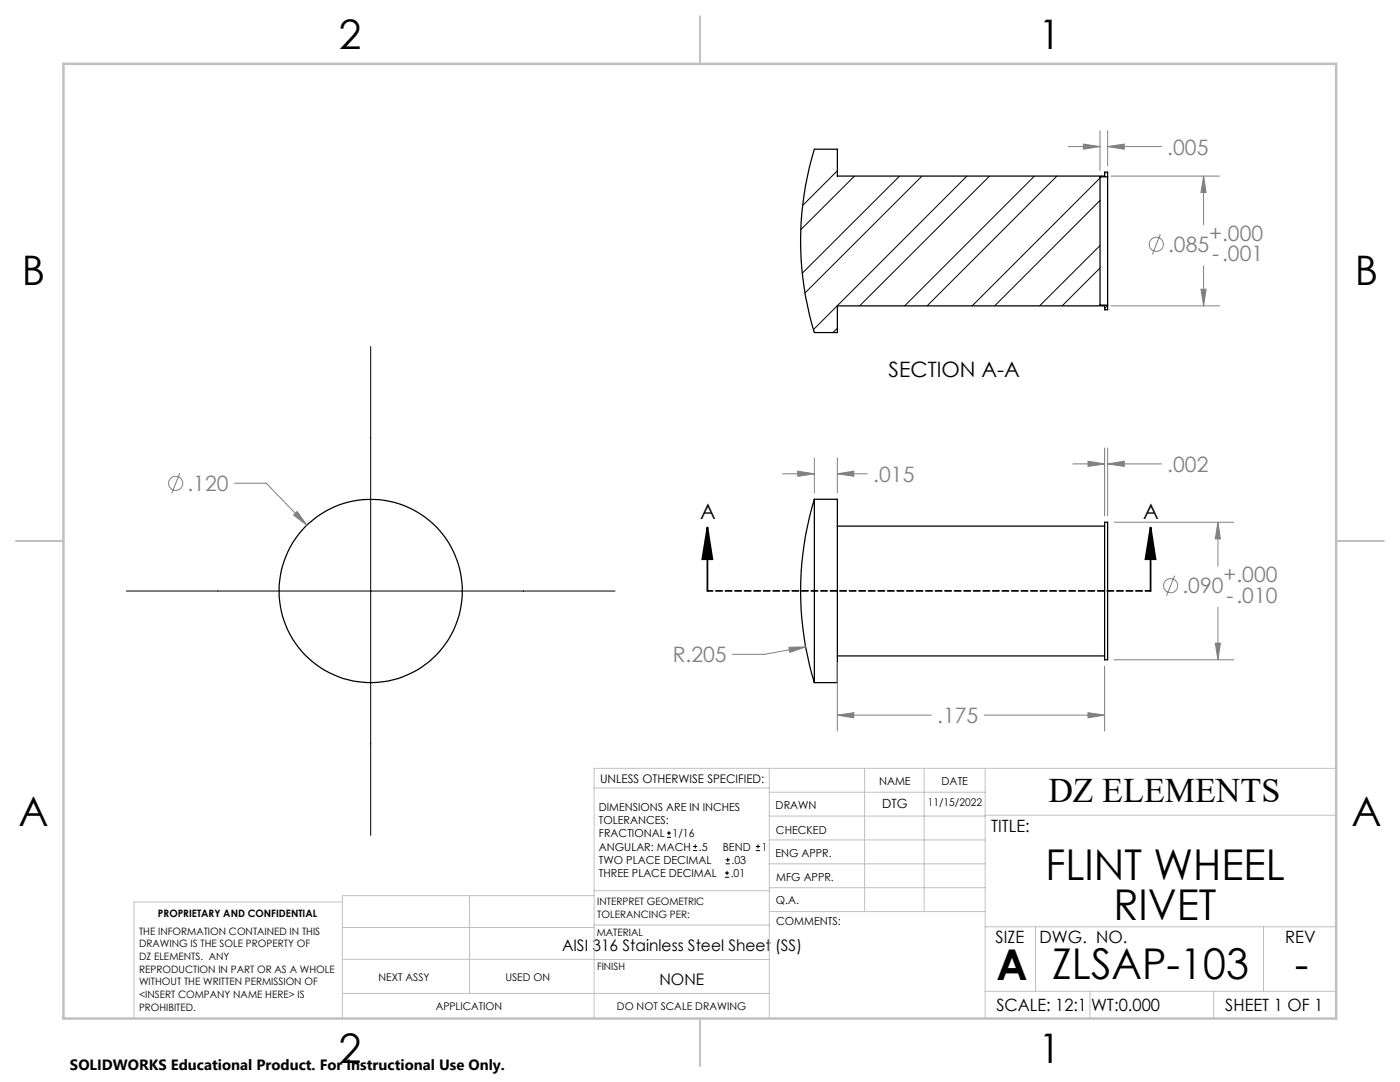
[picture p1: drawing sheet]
<svg xmlns="http://www.w3.org/2000/svg" width="279mm" height="216mm" viewBox="0 0 279 216" stroke-linecap="round" stroke-linejoin="round" font-family="sans-serif">
<g fill="none" stroke="#000" stroke-width=".25">
<path d="M221.1 35.3v-.9h-.6v.7h-53.4v-5.3h-4.6a62.2 62.2 0 0 0 0 36.6h4.6v-5.4h53.4v.8h.6v-.9M221.1 35.3v25.6M221.1 35.3h-1.6v25.6h1.6M162.5 99.6a62.2 62.2 0 0 0 0 36.6M162.5 99.6h4.6v36.6h-4.6M162.5 99.6v36.6M167.1 105h53.4M220.5 104.2h.6v27.5h-.6zM167.1 130.9h53.4"/>
<circle cx="74" cy="117.9" r="18.3"/>
</g>
<g fill="none" stroke="#000" stroke-width=".2">
<path d="M167.1 34.1l-6.9 6.9M170.5 35.1l-10.7 10.7M179.5 35.1l-19.4 19.4M184 35.1l-23.3 23.4M193 35.1l-30.7 30.7M197.5 35.1l-25.9 25.9M206.4 35.1l-25.8 25.9M210.9 35.1l-25.9 25.9M219.5 35.5l-25.5 25.5M219.9 35.1l-.1 .2M220.7 34.4l-.2 .2M219.5 49l-12 12"/>
<path d="M219.5 40l-21 21M219.5 53.5l-7.5 7.5M74 69.1v97.6M167.1 65.5l-.9 .9M221.1 60.9l-.6 .7M25.2 117.9h97.5M133.1 167.1h.8M133.1 166.2h.8M133.5 165.8v.9M138.3 169.7h.8M138.3 168.9h.8M138.7 168.5v.8"/>
<path d="M144.7 175h.8M144.7 174.2h.8M144.8 172.4h.9M144.8 171.6h.9M145.1 173.8v.8M145.2 171.1v.9M150.8 169.7h.9M150.8 168.9h.9M151.3 168.5v.8"/>
</g>
<g fill="none" stroke="#808080" stroke-width=".2">
<path d="M213.2 29.2h6.3M216.2 28.8l3.3 .4-3.3 .6zM219.5 26.1v7.9M221.1 29.2l3.3-.4v1zM221.1 26.1v7M221.1 29.2h10.7M221.7 35.1h21.7M240.2 35.1l.5 3.3h-1zM240.2 35.1v9.7M231.6 46.7l-1.6 4.1M239.7 57.7h1l-.5 3.3zM240.2 53.1v7.9"/>
<path d="M221.7 61h21.7M35.9 94.4l-1.6 4.1M46.8 96.4h6.3l8.1 8.4M156.2 94.5h6.3M159.2 94l3.3 .5-3.3 .5zM162.5 91.4v7M167.1 94.5l3.3-.5v1zM167.1 91.4v7M167.1 94.5h6M214.1 92.6h6.4M217.1 92l3.4 .6-3.4 .5zM220.5 89.4v13.5"/>
<path d="M221.1 92.6l3.3-.6v1.1zM221.1 89.4v13.5M221.1 92.6h10.7M58.6 102.8l.7-.7 1.9 2.7zM222.3 104.2h23.9M234.4 114.9l-1.6 4M243.1 104.2l.5 3.3h-1.1zM243.1 104.2v8.8M157.4 129.2l3.4-.1-3.2 1.1zM160.8 129.1l-8.3 1.5h-6.3M167.1 132.2v13.7M220.5 132.9v13"/>
<path d="M222.3 131.7h23.9M242.5 128.3h1.1l-.5 3.4zM243.1 121.2v10.5M167.1 142.7l3.3-.5v1zM167.1 142.7h18.7M196.4 142.7h24.1M217.1 142.2l3.4 .5-3.4 .5z"/>
<circle cx="230.8" cy="48.8" r="1.41"/>
<circle cx="35.1" cy="96.4" r="1.42"/>
<circle cx="233.6" cy="116.9" r="1.41"/>
</g>
<path d="M141.2 105.2l1 6.4h-2zM141.2 105.2v12.7M229.6 105.2l1 6.4h-2zM229.6 105.2v12.7" fill="none" stroke="#000" stroke-width=".35"/>
<path d="M229.6 117.9h-88.4" fill="none" stroke="#000" stroke-width=".35" stroke-dasharray="1.3 .6" stroke-dashoffset=".2"/>
<g fill="none" stroke="#c0c0c0" stroke-width=".2">
<path d="M118.6 157.2h34.9M153.5 153.3v49.9M153.5 158.1h43.1M172.5 153.3v28.6M184.4 153.3v28.6M196.6 153.3v49.9M266.7 153.3h-148.1v49.9M68.3 180h-41.6v23.2M93.7 178.7v19.5M118.6 178.7h-50.3v24.5M118.6 177.7h35M153.5 167.6h43.1"/>
<path d="M153.5 162.8h43.1M153.5 172.4h43.1M153.5 177.1h43.1M196.6 162.7h70.1M68.3 198.2h85.2M68.3 191.4l85.2 .1M68.3 185.1h50.3M118.6 184.6h35M153.6 181.9h43M196.6 197.8h70.1M196.6 184.9h70.1M206.7 184.9v12.9"/>
<path d="M217.5 197.8v5.4M242.2 197.8v5.4M252.2 184.9v12.9"/>
</g>
<path d="M139.7 3.2v9.5M3.1 107.9h9.6M266.7 107.9h9.5M139.7 203.2v9.6" fill="none" stroke="#c0c0c0" stroke-width=".25"/>
<path d="M12.7 12.7h254v190.5h-254z" fill="none" stroke="#c0c0c0" stroke-width=".5"/>
<path d="M229.6 105.2l1 6.4h-2zM141.2 105.2l1 6.4h-2z" fill="#000"/>
<path d="M59.3 102.1l-.7 .7 2.6 2zM157.4 129.2l.2 1 3.2-1.1zM167.1 142.7l3.3-.5v1zM217.1 142.2l3.4 .5-3.4 .5zM243.1 104.2l.5 3.3h-1.1zM242.5 128.3h1.1l-.5 3.4zM221.1 92.6l3.3-.6v1.1zM217.1 92l3.4 .6-3.4 .5zM167.1 94.5l3.3-.5v1zM159.2 94l3.3 .5-3.3 .5zM216.2 28.8l3.3 .4-3.3 .6zM221.1 29.2l3.3-.4v1zM240.2 35.1l.5 3.3h-1zM239.7 57.7h1l-.5 3.3z" fill="#808080"/>
<g font-size="8.5">
<text x="208.6" y="175.5">FLINT WHEEL</text>
<text x="222.2" y="183.7">RIVET</text>
<text x="198.9" y="195.5">A</text>
<text x="210" y="195.4">ZLSAP-103</text>
<text x="258.4" y="195.4">-</text>
</g>
<g font-size="8.1">
<text x="67.6" y="9.7">2</text>
<text x="207.3" y="9.7">1</text>
<text x="4.4" y="57">B</text>
<text x="270.4" y="57">B</text>
<text x="3.7" y="164.9">A</text>
<text x="269.7" y="164.9">A</text>
<text x="67.6" y="212.2">2</text>
<text x="207.3" y="212.2">1</text>
</g>
<text font-size="6.9" x="209.2" y="160.1">DZ ELEMENTS</text>
<g font-size="4.2" fill="#808080">
<text x="233" y="30.8">.005</text>
<text x="233.1" y="50.3">.085</text>
<text x="241.3" y="48">+.000</text>
<text x="241.9" y="52.1">-.001</text>
<text x="233" y="94.1">.002</text>
<text x="37.4" y="98">.120</text>
<text x="174.3" y="96.1">.015</text>
<text x="236" y="118.4">.090</text>
<text x="244.2" y="116.1">+.000</text>
<text x="244.8" y="120.2">-.010</text>
<text x="134.3" y="132.2">R.205</text>
<text x="187" y="144.3">.175</text>
</g>
<g font-size="4.2">
<text x="177.3" y="75.2">SECTION A-A</text>
<text x="139.7" y="103.5">A</text>
<text x="228.1" y="103.5">A</text>
</g>
<g font-size="3.4">
<text x="197.8" y="166">TITLE:</text>
<text x="198.7" y="188.1">SIZE</text>
<text x="207.5" y="188.1">DWG. NO.</text>
<text x="256.5" y="188.2">REV</text>
<text x="198.8" y="201.7">SCALE: 12:1</text>
<text x="217.7" y="201.8">WT:0.000</text>
<text x="244.5" y="201.7">SHEET 1 OF 1</text>
</g>
<g font-size="3.2">
<text x="112.2" y="189.8">AISI 316 Stainless Steel Sheet (SS)</text>
<text x="131.6" y="196.6">NONE</text>
</g>
<text font-size="3" x="14" y="213.5">SOLIDWORKS Educational Product. For Instructional Use Only.</text>
<text font-size="2.5" x="176" y="161.3">DTG</text>
<text font-size="2.4" x="119.8" y="156.2">UNLESS OTHERWISE SPECIFIED:</text>
<g font-size="2.2">
<text x="119.5" y="161.8">DIMENSIONS ARE IN INCHES</text>
<text x="154.8" y="161.4">DRAWN</text>
<text x="175.4" y="156.6">NAME</text>
<text x="187.9" y="156.7">DATE</text>
<text x="119.5" y="164.4">TOLERANCES:</text>
<text x="119.5" y="167.1">FRACTIONAL</text>
<text x="134.2" y="167.1">1/16</text>
<text x="154.9" y="166.3">CHECKED</text>
<text x="119.5" y="172.4">TWO PLACE DECIMAL</text>
<text x="119.5" y="169.7">ANGULAR: MACH</text>
<text x="139.5" y="169.7">.5</text>
<text x="144.2" y="169.7">BEND</text>
<text x="146" y="172.4">.03</text>
<text x="152" y="169.7">1</text>
<text x="154.8" y="171">ENG APPR.</text>
<text x="119.5" y="175">THREE PLACE DECIMAL</text>
<text x="145.8" y="175">.01</text>
<text x="154.9" y="175.7">MFG APPR.</text>
<text x="154.9" y="180.4">Q.A.</text>
<text x="154.9" y="184.6">COMMENTS:</text>
</g>
<g font-size="2.1">
<text x="185.2" y="160.7">11/15/2022</text>
<text x="75.5" y="195.7">NEXT ASSY</text>
<text x="100.9" y="195.7">USED ON</text>
<text x="86.9" y="201.5">APPLICATION</text>
<text x="123.1" y="201.6">DO NOT SCALE DRAWING</text>
</g>
<g font-size="2">
<text x="31.5" y="182.9">PROPRIETARY AND CONFIDENTIAL</text>
<text x="119.2" y="180.6">INTERPRET GEOMETRIC</text>
<text x="119.2" y="183.1">TOLERANCING PER:</text>
<text x="27.8" y="186.5">THE INFORMATION CONTAINED IN THIS</text>
<text x="27.8" y="189">DRAWING IS THE SOLE PROPERTY OF</text>
<text x="27.8" y="191.6">DZ ELEMENTS. ANY</text>
<text x="119.1" y="186.7">MATERIAL</text>
<text x="27.8" y="194.1">REPRODUCTION IN PART OR AS A WHOLE</text>
<text x="27.8" y="196.6">WITHOUT THE WRITTEN PERMISSION OF</text>
<text x="119.1" y="193.5">FINISH</text>
<text x="27.8" y="199.1">&lt;INSERT COMPANY NAME HERE&gt; IS</text>
<text x="27.8" y="201.7">PROHIBITED.</text>
</g>
</svg>
